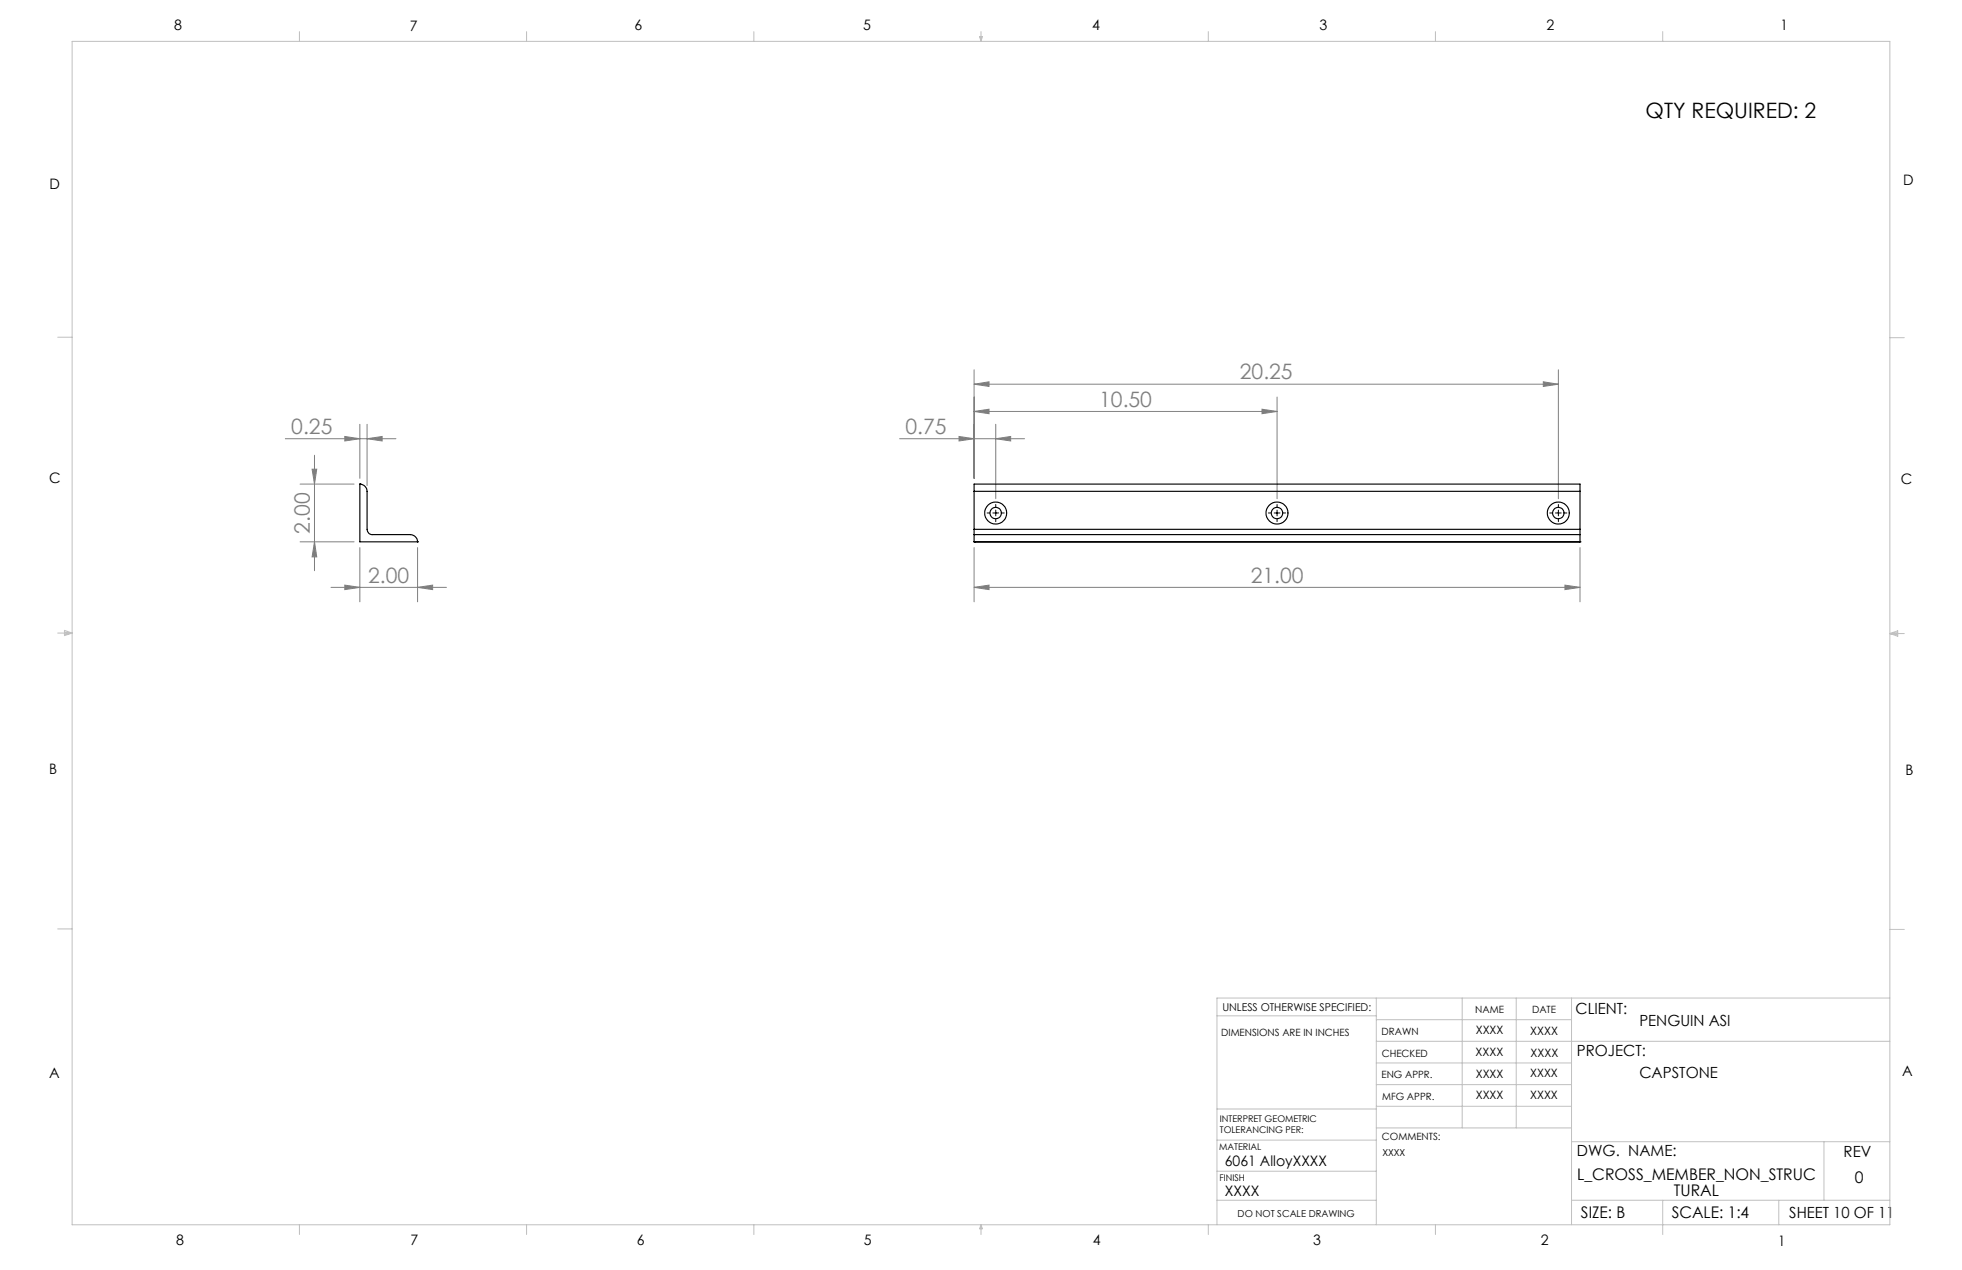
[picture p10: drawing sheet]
<svg xmlns="http://www.w3.org/2000/svg" width="432mm" height="279mm" viewBox="0 0 432 279" stroke-linecap="round" stroke-linejoin="round" font-family="sans-serif">
<g fill="none" stroke="#808080" stroke-width=".22">
<path d="M62.8 96.5h24.3M75.9 96l3.3 .5-3.3 .5zM79.2 93.3v11.9M80.8 96.5l3.3-.5v1zM80.8 93.3v13.5M198 96.5h27.5M211.1 96l3.3 .5-3.3 .5zM214.4 90.5l3.3-.5v1zM214.4 84.5l3.3-.5v1zM214.4 81.4v23.8M214.4 90.5h66.7M214.4 84.5h128.6"/>
<path d="M219.1 96.5l3.3-.5v1zM219.1 93.3v16.4M277.7 90l3.4 .5-3.4 .5zM281.1 87.3v22.4M339.7 84l3.3 .5-3.3 .5zM343 81.4v28.3M66 106.5h11.9M66 119.2h11.9M68.7 103.2h1l-.5 3.3zM69.2 100.2v25.4M69.2 119.2l.5 3.3h-1zM72.8 129.2h25.4"/>
<path d="M75.9 128.7l3.3 .5-3.3 .5zM79.2 120.5v11.9M91.9 129.2l3.3-.5v1zM91.9 120.5v11.9M214.4 129.2l3.3-.5v1zM214.4 120.5v11.9M214.4 129.2h133.3M344.4 128.7l3.3 .5-3.3 .5zM347.7 120.5v11.9"/>
</g>
<g fill="none" stroke="#000" stroke-width=".22">
<path d="M217.2 112.9h.7M218.5 112.9h1.3M219.1 111v.6M219.1 112.2v1.3M219.1 114.1v.7M220.4 112.9h.6M279.2 112.9h.6M280.4 112.9h1.3M281.1 111v.6M281.1 112.2v1.3M281.1 114.1v.7M282.3 112.9h.6"/>
<path d="M341.1 112.9h.6M342.3 112.9h1.3M343 111v.6M343 112.2v1.3M343 114.1v.7M344.2 112.9h.6"/>
</g>
<g fill="none" stroke="#c0c0c0" stroke-width=".22">
<path d="M15.9 9.1h400v260.4h-400zM65.9 6.9v2.2M115.9 6.9v2.2M165.9 6.9v2.2M215.6 8h.6l-.3 1.1zM215.7 8l.2 1.1M215.9 6.9v2.2M216 8l-.1 1.1M265.9 6.9v2.2M315.9 6.9v2.2M365.9 6.9v2.2M12.7 74.2h3.2"/>
<path d="M415.9 74.3h3.2M12.7 139.3h3.2M14.2 139.1l1.7 .2M14.2 138.7l1.7 .6-1.7 .5zM15.9 139.3l-1.7 .3M415.9 139.4h3.2M415.9 139.4l1.8-.6v1.2zM415.9 139.4l1.8 .3M417.7 139.2l-1.8 .2M12.7 204.4h3.2M302.9 219.6v49.9M321.8 219.6v28.5"/>
<path d="M333.7 219.6v28.5M345.9 219.6v49.9M415.9 204.5h3.2M415.9 219.6h-148.1v49.9M267.8 223.5h35.1M302.9 229.1h113M302.9 233.9h43M302.9 224.3h43M302.9 238.6h43M267.8 257.7h35.1M267.8 250.8h35.1M267.8 244h35.1"/>
<path d="M302.9 248.1h43M302.9 243.4h43M345.9 251.2h70M401.4 251.2v12.9M65.9 269.5v2.1M115.9 269.5v2.1M165.9 269.5v2.1M215.9 269.5v2.1M215.9 269.5l.3 .8h-.6zM265.9 269.5v2.1M267.8 264.1h35.1M315.9 269.5v2.1"/>
<path d="M345.9 264.1h70M365.9 264.1v7.5M391.5 264.1v5.4"/>
</g>
<g fill="#808080">
<path d="M75.9 96l3.3 .5-3.3 .5zM80.8 96.5l3.3-.5v1zM214.4 129.2l3.3-.5v1zM344.4 128.7l3.3 .5-3.3 .5z"/>
<path d="M75.9 128.7l3.3 .5-3.3 .5zM91.9 129.2l3.3-.5v1z"/>
<path d="M68.7 103.2h1l-.5 3.3zM69.2 119.2l.5 3.3h-1z"/>
<path d="M211.1 96l3.3 .5-3.3 .5zM219.1 96.5l3.3-.5v1zM214.4 90.5l3.3-.5v1zM277.7 90l3.4 .5-3.4 .5zM214.4 84.5l3.3-.5v1zM339.7 84l3.3 .5-3.3 .5z"/>
</g>
<g fill="none" stroke="#000" stroke-width=".25">
<path d="M79.2 106.5h.1M79.2 106.5a1.63 1.63 0 0 1 1.6 1.6v8.4a1.15 1.15 0 0 0 1.2 1.1h8.3a1.63 1.63 0 0 1 1.6 1.6M79.2 106.5v12.7h12.7M91.9 119.2h.1M214.4 119.2h.1M214.4 117.6v1.6M214.4 116.5v1.1M214.4 108.1v-1.6h133.3v1.6M214.4 117.6h133.3M214.4 119.2h133.3M214.4 116.5h133.3M214.4 108.1h133.3"/>
<path d="M214.4 108.1v8.4M347.7 119.2h.1M347.7 117.6v1.6M347.7 116.5v1.1M347.7 108.1v8.4"/>
<circle cx="219.1" cy="112.9" r="2.42"/>
<circle cx="219.1" cy="112.9" r="1.26"/>
<circle cx="281" cy="112.9" r="2.42"/>
<circle cx="281" cy="112.9" r="1.26"/>
<circle cx="342.9" cy="112.9" r="2.42"/>
<circle cx="342.9" cy="112.9" r="1.26"/>
</g>
<text font-size="4.7" x="362.2" y="25.9">QTY REQUIRED: 2</text>
<g font-size="4.7" fill="#808080">
<text x="272.9" y="83.5">20.25</text>
<text x="241.9" y="89.5">10.50</text>
<text x="64.1" y="95.5">0.25</text>
<text x="199.3" y="95.5">0.75</text>
<text x="68.2" y="117.4" transform="rotate(-90 68.2 117.4)">2.00</text>
<text x="81" y="128.2">2.00</text>
<text x="275.2" y="128.2">21.00</text>
</g>
<g font-size="3.5">
<text x="347.1" y="259.6">L_CROSS_MEMBER_NON_STRUC</text>
<text x="368.4" y="263.2">TURAL</text>
<text x="408.2" y="260.2">0</text>
<text x="347.9" y="268">SIZE: B</text>
<text x="367.9" y="268">SCALE: 1:4</text>
</g>
<g font-size="3.4">
<text x="346.8" y="223.1">CLIENT:</text>
<text x="360.8" y="225.8">PENGUIN ASI</text>
<text x="347.1" y="232.3">PROJECT:</text>
<text x="360.8" y="237.1">CAPSTONE</text>
<text x="347.1" y="254.2">DWG. NAME:</text>
<text x="405.7" y="254.5">REV</text>
<text x="393.8" y="267.9">SHEET 10 OF 11</text>
</g>
<g font-size="3.2">
<text x="38.3" y="6.7">8</text>
<text x="90.2" y="6.7">7</text>
<text x="139.7" y="6.5">6</text>
<text x="190" y="6.5">5</text>
<text x="240.4" y="6.5">4</text>
<text x="290.4" y="6.7">3</text>
<text x="340.4" y="6.5">2</text>
<text x="391.9" y="6.7">1</text>
<text x="10.9" y="41.6">D</text>
<text x="418.9" y="40.7">D</text>
<text x="10.9" y="106.3">C</text>
<text x="418.4" y="106.4">C</text>
<text x="10.8" y="170.2">B</text>
<text x="419.4" y="170.6">B</text>
<text x="10.8" y="237.2">A</text>
<text x="418.6" y="236.8">A</text>
<text x="269.6" y="256.5">6061 AlloyXXXX</text>
<text x="269.6" y="263.2">XXXX</text>
<text x="38.8" y="273.8">8</text>
<text x="90.4" y="273.8">7</text>
<text x="140.2" y="273.8">6</text>
<text x="190.1" y="273.9">5</text>
<text x="240.5" y="273.8">4</text>
<text x="289" y="273.9">3</text>
<text x="339.1" y="273.8">2</text>
<text x="391.4" y="274.1">1</text>
</g>
<g font-size="2.5">
<text x="324.8" y="227.6">XXXX</text>
<text x="336.8" y="227.7">XXXX</text>
<text x="324.8" y="232.3">XXXX</text>
<text x="336.8" y="232.5">XXXX</text>
<text x="324.8" y="237.1">XXXX</text>
<text x="336.8" y="237">XXXX</text>
<text x="324.8" y="241.9">XXXX</text>
<text x="336.8" y="241.8">XXXX</text>
</g>
<text font-size="2.4" x="269" y="222.4">UNLESS OTHERWISE SPECIFIED:</text>
<g font-size="2.2">
<text x="268.8" y="228">DIMENSIONS ARE IN INCHES</text>
<text x="304.1" y="227.7">DRAWN</text>
<text x="324.7" y="222.9">NAME</text>
<text x="337.2" y="222.9">DATE</text>
<text x="304.1" y="232.6">CHECKED</text>
<text x="304" y="237.2">ENG APPR.</text>
<text x="304.2" y="241.9">MFG APPR.</text>
<text x="304.1" y="250.9">COMMENTS:</text>
</g>
<g font-size="2.1">
<text x="304.2" y="254.3">XXXX</text>
<text x="272.4" y="267.8">DO NOT SCALE DRAWING</text>
</g>
<g font-size="2">
<text x="268.5" y="246.8">INTERPRET GEOMETRIC</text>
<text x="268.5" y="249.4">TOLERANCING PER:</text>
<text x="268.3" y="252.9">MATERIAL</text>
<text x="268.4" y="259.7">FINISH</text>
</g>
</svg>
